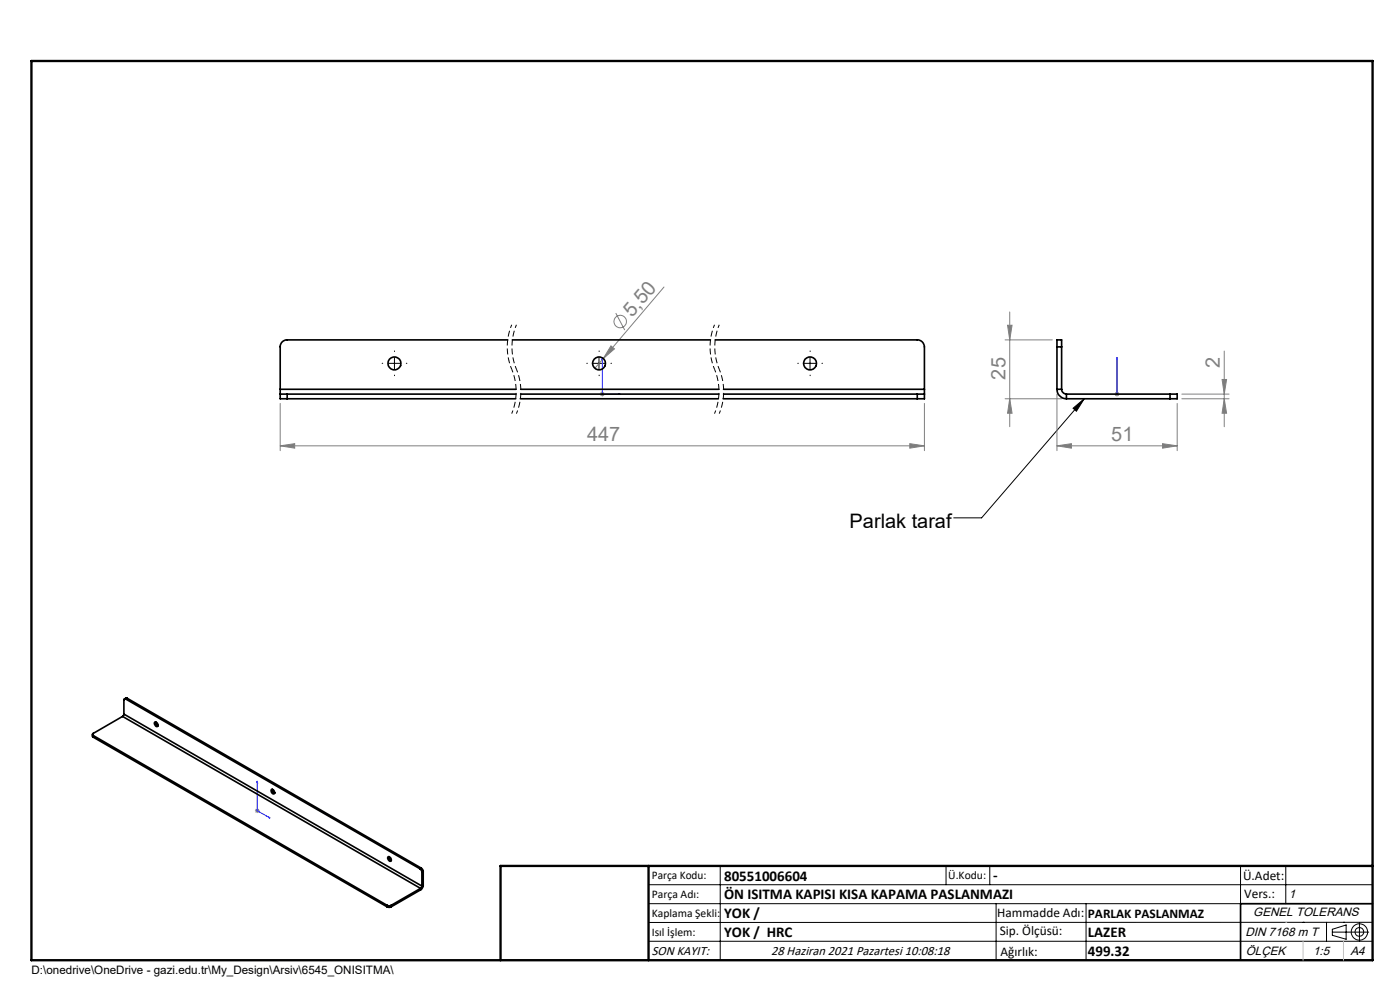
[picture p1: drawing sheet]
<svg xmlns="http://www.w3.org/2000/svg" width="297mm" height="210mm" viewBox="0 0 297 210" stroke-linecap="round" stroke-linejoin="round" font-family="sans-serif">
<g fill="none" stroke="#808080" stroke-width=".21">
<path d="M128 76.1l-1.8 2M129.6 73.4l.8 .6-2.4 2.1zM130.6 66.4l1.9 3.6M140.9 60.9l-12.9 15.2M213.2 72.1h10M213.7 69h1l-.5 3.1zM214.2 66.2v24.3M259.7 74.5v16M59.4 94.6l3.1-.5v1zM59.4 85.6v10M59.4 94.6h136.7M127.2 83.6h1.1"/>
<path d="M127.4 83.2l.7 .8M127.8 83.1v1M128.1 83.2l-.7 .8M193 94.1l3.1 .5-3.1 .5zM196.1 85.6v10M213.2 84.6h12M214.2 84.6l.5 3.1h-1zM224.2 94.6l3.1-.5v1zM224.2 94.6h25.5M224.2 83.6v12M236.5 83.6h1M236.6 83.2l.7 .8"/>
<path d="M237 83.1v1M237.3 83.2l-.7 .8M246.6 94.1l3.1 .5-3.1 .5zM249.7 85.6v10M250.7 83.6h10M250.7 84.6h10M259.3 80.5h.9l-.5 3.1zM259.7 84.6l.5 3.1h-.9zM54.1 172h1M54.2 171.6l.7 .7M54.6 171.5v1M54.9 171.6l-.7 .7"/>
<circle cx="131.6" cy="68.2" r="1.32"/>
</g>
<g fill="none" stroke="#000" stroke-width=".21">
<path d="M82.4 77.1h2.5M83.7 75.8v2.5M125.8 77.1h2.5M127.1 75.8v2.5M170.6 77.1h2.5M171.8 75.8v2.5M227.6 86.6l2.4-2-1.6 2.6zM230 84.6l-21.8 25.2h-5.9M137.6 187.7h153.6M137.6 191.7h153.6M137.6 199.7h153.6M152.8 183.7v20"/>
<path d="M200.7 183.7v4M210 183.7v4M211.3 191.7v12M230.4 191.7v12M263.2 183.7v20M272.8 183.7v8M276.4 195.6h.1M281.4 195.6v4.1M282.6 197.7h7.8M282.6 197.1l3-.9v3l-3-.8zM285 195.6h.1M288.4 195.8v3.8"/>
<path d="M291.2 195.6l-153.6 .1"/>
<circle cx="288.4" cy="197.7" r="1.74"/>
<circle cx="288.4" cy="197.7" r=".93"/>
</g>
<path d="M108.6 68.9a12.3 12.3 0 0 0 0 9.4M108.6 78.3a12.3 12.3 0 0 1 0 9.4M109.6 68.9a12.3 12.3 0 0 0 0 9.4M109.6 78.3a12.3 12.3 0 0 1 0 9.4M151.6 68.9a12.3 12.3 0 0 0 0 9.4M151.6 78.3a12.3 12.3 0 0 1 0 9.4M152.6 68.9a12.3 12.3 0 0 0 0 9.4M152.6 78.3a12.3 12.3 0 0 1 0 9.4" fill="none" stroke="#000" stroke-width=".21" stroke-dasharray="1.3 .6" stroke-dashoffset=".6" stroke-linecap="butt"/>
<path d="M127.8 75.9v.4h-.1zM127.8 75.9v7.7h3.8M237 75.9v.4v-.4M237 75.9v7.7M131.2 83.5l.4 .1-.4 .1zM237 83.5v.2zM237 83.6h.1M54.6 165.7v.3l-.1-.1zM54.6 165.7v6.3l2.7 1.5M57 173.3l.3 .2h-.3z" fill="none" stroke="#00f" stroke-width=".21"/>
<path d="M81.2 77.1h-.1M83.7 74.6v-.2M83.7 79.6v.1M86.2 77.1h.1M124.6 77.1h-.1M127.1 74.6v-.2M127.1 79.6v.1M129.6 77.1h.1M169.4 77.1h-.2M171.9 74.6v-.2M171.9 79.6v.1M174.4 77.1h.1" fill="none" stroke="#000" stroke-width=".21" stroke-dasharray="15.2 1.3 1.3 1.3"/>
<path d="M106.2 203.7h185" fill="none" stroke="#000" stroke-width=".25"/>
<path d="M291.2 191.7h-28v12" fill="none" stroke="#000" stroke-width=".35"/>
<path d="M6.7 12.9h284.5v190.8h-284.5zM137.6 183.7v20M291.2 183.7h-185v20" fill="none" stroke="#000" stroke-width=".5"/>
<path d="M272.8 195.6h.1M276.4 199.7v4M285 199.7v4" fill="none" stroke="#c0c0c0" stroke-width=".21"/>
<path d="M227.6 86.6l2.4-2-1.6 2.6z" fill="#000"/>
<g fill="#00f">
<path d="M57 173.3l.3 .2h-.3zM54.6 165.7v.3l-.1-.1zM131.2 83.5l.4 .1-.4 .1zM127.8 75.9v.4h-.1z"/>
<path d="M237 83.5v.2zM237 75.9v.4z"/>
</g>
<g fill="#808080">
<path d="M129.6 73.4l.8 .6-2.4 2.1z"/>
<path d="M59.4 94.6l3.1-.5v1zM193 94.1l3.1 .5-3.1 .5z"/>
<path d="M224.2 94.6l3.1-.5v1zM246.6 94.1l3.1 .5-3.1 .5z"/>
<path d="M259.3 80.5h.9l-.5 3.1zM259.7 84.6l.5 3.1h-.9z"/>
<path d="M213.7 69h1l-.5 3.1zM214.2 84.6l.5 3.1h-1z"/>
</g>
<g fill="none" stroke="#000" stroke-width=".35">
<path d="M107.7 72.1h-46.8a1.45 1.45 0 0 0-1.5 1.5v9M108.7 72.1h42M151.7 72.1h42.9a1.51 1.51 0 0 1 1.5 1.5v9M224.2 73.6v-1.5h1v1.5M224.2 73.6v9M224.2 73.6h1M225.2 73.6v9M59.4 83.6v1h1.5M59.4 83.6h1.5M59.4 82.6v1M59.4 82.6h50.1M60.9 84.6h48.5"/>
<path d="M60.9 83.6h48.6M60.9 83.6v1M110.4 84.6h42M110.5 83.6h42M110.5 82.6h42M153.4 84.6h41.2M153.5 83.6h41.1M153.5 82.6h42.6M194.6 83.6h1.5M194.6 83.6v1M196.1 83.6v1h-1.5M196.1 82.6v1"/>
<path d="M224.2 82.6a2.05 2.05 0 0 0 2 2M224.2 82.6h1M225.2 82.6a1.09 1.09 0 0 0 1 1M226.2 84.6h22M226.2 83.6h22M226.2 83.6v1M248.2 83.6h1.5v1h-1.5M248.2 83.6v1M19.6 155.8v.4l.2 .2M19.8 156l62.3 36M19.8 156v.4M19.8 156.4l62.3 36"/>
<path d="M26 152l-6.2 3.6a.24 .24 0 0 0-.2 .2 .24 .24 0 0 0 .2 .2M26 152l63.2 36.4M26.3 151.5l-.3 .5M26.3 151.5l63.2 36.5M26.7 148.3a.25 .25 0 0 0-.3 0 .25 .25 0 0 0-.1 .2v3M26.7 148.3l62.4 36M27 148.1h-.3l-.3 .2M27 148.1l-.3 .2M27 148.1l62.4 36M32.8 153.2a.57 .57 0 0 1 .6 .3 .57 .57 0 0 1-.1 .6 .68 .68 0 0 1-.5-.9zM33.1 153.1l.1 .6 .3 .2M57.6 167.5a.57 .57 0 0 1 .6 .3 .57 .57 0 0 1-.1 .6 .68 .68 0 0 1-.5-.9z"/>
<path d="M57.8 167.4l.1 .5 .4 .3M82.1 192h.9M82.1 192.4h.9M82.1 192v.4M82.3 181.7a.57 .57 0 0 1 .6 .3 .57 .57 0 0 1-.1 .7 .68 .68 0 0 1-.5-1zM82.5 181.7l.2 .5 .3 .3M83 192v.4M89.1 184.3l.2 .2 .2 .5M89.2 188.4l-6.2 3.6M89.2 188.4v.4M89.2 188.8l-6.2 3.6M89.4 184.1l.4 .7"/>
<path d="M89.4 184.1l-.3 .2M89.5 188l-.3 .4M89.5 185v3M89.8 187.8l-.3 .7-.3 .3M89.8 184.8l-.3 .2M89.8 187.8l-.3 .2M89.8 184.8v3"/>
<circle cx="83.7" cy="77.1" r="1.38"/>
<circle cx="127.1" cy="77.1" r="1.37"/>
<circle cx="171.9" cy="77.1" r="1.38"/>
</g>
<g font-size="4.2" fill="#808080">
<text x="134.1" y="67.4" transform="rotate(-50 134.1 67.4)">5,50</text>
<text x="258.8" y="78" transform="rotate(-90 258.8 78)">2</text>
<text x="213.3" y="80.5" transform="rotate(-90 213.3 80.5)">25</text>
<text x="124.6" y="93.6">447</text>
<text x="235.8" y="93.6">51</text>
</g>
<text font-size="4.2" x="180.2" y="111.9">Parlak taraf</text>
<g font-size="3.2">
<text x="153.6" y="186.8">80551006604</text>
<text x="153.6" y="190.8">ÖN ISITMA KAPISI KISA KAPAMA PASLANMAZI</text>
<text x="210.7" y="186.6">-</text>
<text x="153.6" y="194.8">YOK /</text>
<text x="153.6" y="198.8">YOK / HRC</text>
<text x="230.8" y="198.7">LAZER</text>
<text x="230.8" y="202.8">499.32</text>
</g>
<g font-size="2.8">
<text x="263.7" y="186.7">Ü.Adet:</text>
<text x="263.9" y="190.5">Vers.:</text>
<text x="211.5" y="194.5">Hammadde Adı:</text>
<text x="230.8" y="194.7">PARLAK PASLANMAZ</text>
<text x="138.3" y="202.6">SON KAYIT:</text>
<text x="163.6" y="202.6">28 Haziran 2021 Pazartesi 10:08:18</text>
<text x="212.1" y="198.4">Sip. Ölçüsü:</text>
<text x="212.2" y="202.7">Ağırlık:</text>
</g>
<g font-size="2.6">
<text x="273.4" y="190.4">1</text>
<text x="265.9" y="194.4">GENEL TOLERANS</text>
<text x="264.2" y="198.5">DIN 7168 m T</text>
<text x="264.3" y="202.6">ÖLÇEK</text>
<text x="278.5" y="202.6">1:5</text>
<text x="286.5" y="202.6">A4</text>
</g>
<g font-size="2.5">
<text x="138.3" y="186.4">Parça Kodu:</text>
<text x="138.3" y="190.5">Parça Adı:</text>
<text x="201.2" y="186.5">Ü.Kodu:</text>
<text x="138.3" y="194.5">Kaplama Şekli:</text>
<text x="138.3" y="198.6">Isıl İşlem:</text>
<text x="6.7" y="206.7">D:\onedrive\OneDrive - gazi.edu.tr\My_Design\Arsiv\6545_ONISITMA\</text>
</g>
</svg>
